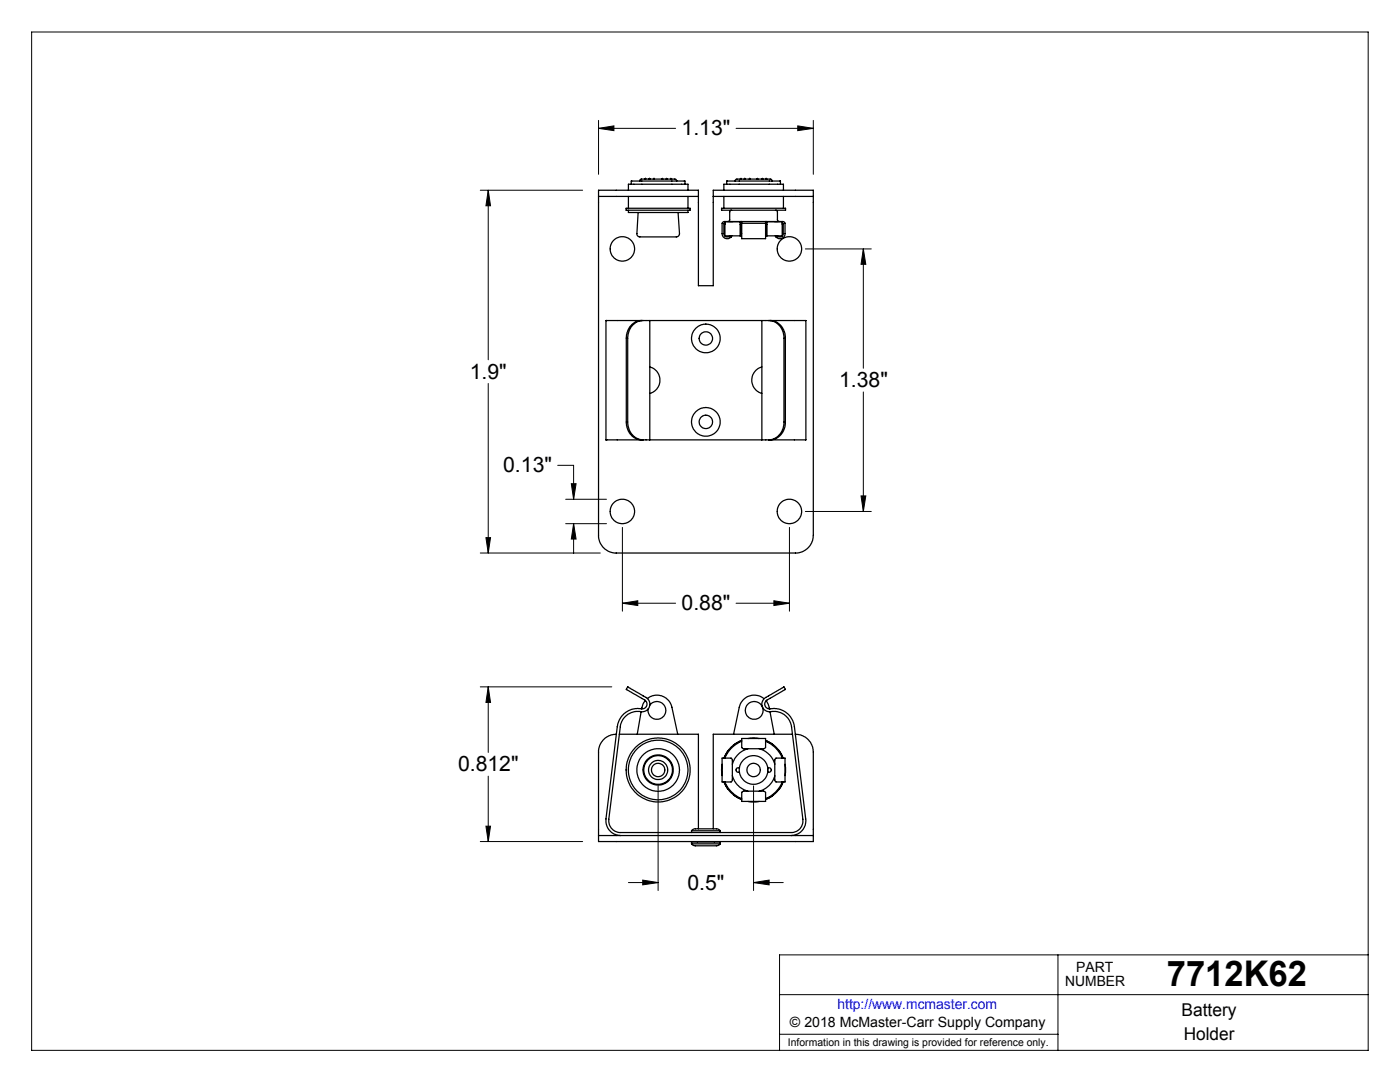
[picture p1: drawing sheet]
<svg xmlns="http://www.w3.org/2000/svg" width="279mm" height="216mm" viewBox="0 0 279 216" stroke-linecap="round" stroke-linejoin="round" font-family="sans-serif">
<g fill="none" stroke="#000" stroke-width=".2">
<path d="M6.3 6.4h266.7v203.2h-266.7zM95.8 38h20.5M97.4 38v33.8M97.4 38l.5 3.1h-.9zM119.5 24v10.8M119.5 25.6h15.3M119.5 25.6l3-.5v1zM146.9 25.6h15.4M159.2 25.1l3.1 .5-3.1 .5zM162.3 24v10.8M160.7 49.7h13.2M172.3 49.7l.5 3h-1z"/>
<path d="M172.3 49.7v23.8M97.4 76.5v33.8M172.3 78.2v23.9M111.3 92.9h3.2v6.7M112.9 99.6h8.1M114 96.5h1l-.5 3.1zM171.8 99h1l-.5 3.1zM95.8 110.3h24M97 107.3h.9l-.5 3zM112.9 104.5h8.1M114.5 104.5v5.9M114.5 104.5l.5 3.1h-1z"/>
<path d="M124.2 105.2v16.8M154.4 119.9l3.2 .5-3.2 .4zM157.6 105.2v16.8M160.7 102.1h13.2M95.8 137.1h26.3M97.4 137.1v13M97.4 137.1l.5 3.1h-.9zM124.2 120.4h10.6M124.2 120.4l3.1-.5v.9zM146.9 120.4h10.7M97.4 154.9v13M131.3 156.8v20.9"/>
<path d="M150.4 156.8v20.9M95.8 167.9h20.5M97 164.9h.9l-.5 3zM125.4 176.1h5.9M128.3 175.6l3 .5-3 .5zM150.4 176.1h5.9M150.4 176.1l3.1-.5v1zM155.6 198.5h117.4M211.1 190.5v19.1M273 190.5h-117.4v19.1M155.6 206.4h55.5"/>
</g>
<path d="M97.4 137.1l.5 3.1h-.9zM97 164.9h.9l-.5 3zM128.3 175.6l3 .5-3 .5zM150.4 176.1l3.1-.5v1zM97.4 38l.5 3.1h-.9zM97 107.3h.9l-.5 3zM124.2 120.4l3.1-.5v.9zM154.4 119.9l3.2 .5-3.2 .4zM171.8 99h1l-.5 3.1zM172.3 49.7l.5 3h-1zM119.5 25.6l3-.5v1zM159.2 25.1l3.1 .5-3.1 .5zM114 96.5h1l-.5 3.1zM114.5 104.5l.5 3.1h-1z" fill="#000"/>
<g fill="none" stroke="#000" stroke-width=".25">
<path d="M119.5 39.2h19.9M119.5 39.2v-1.2h19.9v1.2M119.5 39.2v67.7a3.5 3.5 0 0 0 3.5 3.4h35.8a3.6 3.6 0 0 0 3.5-3.5v-67.6M125.4 38v-1.2h11.9v1.2M125.4 39.2v2.4M126 36.8v-.7h10.7v.7M127.7 36.1l.2-.4h6.9l.2 .4M128.7 35.7l.1-.1v.1M129.6 35.6v.1M129.6 35.6l.2 .1M129.6 35.6l-.1 .1M130.5 35.6v.1"/>
<path d="M130.5 35.6l.1 .1M130.5 35.6l-.1 .1M132.1 35.7l.1-.1 .1 .1M132.9 35.7l.1-.1 .2 .1M133.9 35.7v-.1l.2 .1M137.3 39.2v2.4M139.4 39.2v17.8h2.9v-17.8M142.3 39.2h20M142.3 39.2v-1.2h20v1.2M144.5 38v-1.2h11.9v1.2M144.5 39.2v2.4M145 36.8v-.7h10.8v.7"/>
<path d="M146.7 36.1l.3-.4h6.8l.3 .4M147.7 35.7l.2-.1v.1M148.5 35.7l.2-.1 .1 .1M149.6 35.6v.1M149.6 35.6l.1 .1M149.6 35.6l-.1 .1M151.1 35.7l.1-.1 .1 .1M152 35.7l.2-.1 .1 .1M152.9 35.7v-.1l.2 .1M156.4 39.2v2.4M125 41.6h12.7v.3h-12.7zM125.4 41.9v.5h11.9v-.5"/>
<path d="M127.4 42.4l-.3 4.2a.93 .93 0 0 0 1.3 .7l6.9-.1 .3-.5-.3-4.3M144 41.6h12.8v.3h-12.8zM144.7 44.2h3M144.7 44.2v2.9h3M144.7 44.2h3.3M144.7 44.2h-.3l-.3 .4v2.2a1.02 1.02 0 0 0 .8 .8 1.02 1.02 0 0 0 1-.3M144.7 44.6h-.2v2a.67 .67 0 0 0 .4 .6 .67 .67 0 0 0 .7-.1M145.7 47.1v.2h.2M146 41.9l-.4 .3v1.8l-.4 .2M146.1 47.1l-.2 .2M147.7 44.2v2.9M148 44.2h-.3"/>
<path d="M148 44.2h4.8M148 44.2v.4M148 44.6v3h4.8v-3M148 44.6h4.8M148 44.6v2.5h-.3M152.8 44.2v.4M152.8 44.6v2.5h.3M152.8 44.2h.3M152.8 44.2h3.3M153.1 44.2h3M153.1 44.2v2.9M154.7 47.1l.2 .2"/>
<path d="M154.8 41.9l.4 .3v1.7l.3 .3M155.1 47.1v.2h-.2M156.1 44.2v2.9h-3M156.1 44.2h.1M156.1 44.6h.2l-.1 2.3a.67 .67 0 0 1-1 .2M156.1 44.2l.4 .1 .2 .2-.1 2.6a1.02 1.02 0 0 1-1.7 .2M120.9 64h8.8M120.9 64h.1M120.9 64v23.8M128.1 64h-.6a3.4 3.4 0 0 0-2.5 3.5v17l.1 .6a3.1 3.1 0 0 0 3 2.7M128.3 64h-.3a3.4 3.4 0 0 0-2.7 3.5v17l.1 .6a3.2 3.2 0 0 0 2.9 2.7M129.7 73.2a2.73 2.73 0 0 1 2 2.7 2.73 2.73 0 0 1-2 2.6"/>
<path d="M129.7 64v23.8M129.7 64h22.3M152 64h8.8v23.8h-8.8M152 73.2l-.1 .1a2.73 2.73 0 0 0-1.9 2.6 2.73 2.73 0 0 0 2 2.6M152 64v23.8M153.4 64a3.3 3.3 0 0 1 3.1 3.5v16.7a3.3 3.3 0 0 1-3.1 3.6M153.7 64a3.3 3.3 0 0 1 3 3.5v16.7a3.3 3.3 0 0 1-3 3.6M120.9 87.8h8.8M120.9 87.8h.1M129.7 87.8h22.3M128.8 139.8l-.5 .6-.2 1M129.2 139.4l.1-.1a3.1 3.1 0 0 1 4.8 1.8l1.2 5.4"/>
<path d="M152.5 139.4a3.1 3.1 0 0 0-5 1.7l-1.1 5.4M152.9 139.8l.4 .7 .3 1M123 146.5h-.1a3.6 3.6 0 0 0-3.4 3.6v16.6M123.6 146.5h15.8v18.9M128 142l-.8 4.5M129.7 140.7a1.77 1.77 0 0 1 2.9 .1 1.77 1.77 0 0 1-1.2 2.7 1.77 1.77 0 0 1-2-2M144.1 151.3h1.3a.51 .51 0 0 1 .8 .4v3.9a.89 .89 0 0 1-1.2 .4h-.9zM144.1 152.5l-.1 1 .1 1.3M144.5 156l.8 1.6M144.7 156.1a6.2 6.2 0 0 0 3.3 3.2M144.7 156a4.5 4.5 0 0 0 3.3 3.3M145.3 149.7l-.8 1.6"/>
<path d="M146.2 154.8v.1a4.5 4.5 0 0 0 3.1 3M146.5 158.7l1.5 .9M147.6 153.2h-.1a.44 .44 0 0 0-.6 .5 .44 .44 0 0 0 .7 .3M148 147.9l-.6 .3a6.3 6.3 0 0 0-2.7 3M148 147.4h4.8v1.3a.51 .51 0 0 1-.4 .7h-4a.57 .57 0 0 1-.4-.9zM148 147.9a4.5 4.5 0 0 0-3.3 3.4M148 147.7l-1.5 .9M148.1 158l.3-.1h4a.69 .69 0 0 1 .4 1v1h-4.8zM149.3 149.4h-.1a4.4 4.4 0 0 0-3 3.1M149.3 147.4l.9-.2 1.3 .2M149.3 159.9l.6 .1 1.6-.1M151.5 149.4l.4 .1a4.2 4.2 0 0 1 2.7 3"/>
<path d="M152.8 147.9a4.5 4.5 0 0 1 3.3 3.4M152.8 147.7l1.5 .9M152.8 147.9a6.2 6.2 0 0 1 3.3 3.3M153.2 153.2h.1a.45 .45 0 0 1 .6 .5 .45 .45 0 0 1-.7 .3M153.7 142l.8 4.5M154.3 158.7l-1.5 .9M154.6 154.8v.3a4.4 4.4 0 0 1-3.1 2.8M154.8 151.3h1.9v4.7h-1.4a.49 .49 0 0 1-.7-.4v-4zM155.4 149.7l.9 1.6M156.1 156.1l-.1 .3a6.2 6.2 0 0 1-3.2 2.9M156.1 156a4.6 4.6 0 0 1-3.3 3.3M156.3 156l-.9 1.6"/>
<path d="M156.7 152.5l.1 .6-.1 1.7M158.2 146.5h-15.9v18.9M158.7 146.5a3.6 3.6 0 0 1 3.6 3.6v16.6M119.5 166.7h42.8M119.5 166.7v1.2h42.8v-1.2M123.9 166.7a2.98 2.98 0 0 1-3-3.3l2.3-18.4 .2-.9a4.3 4.3 0 0 1 5-2.7l.2-.1a.96 .96 0 0 0 .1-1.6l-3.7-2.1 .3-.5 3.9 2.3a1.56 1.56 0 0 1 .2 2 1.56 1.56 0 0 1-1.9 .6h-1a3.5 3.5 0 0 0-2.7 3.1l-2.3 18.7a2.35 2.35 0 0 0 2.4 2.3h34.3l.4-.1a2.3 2.3 0 0 0 1.6-2.5l-2.3-18.6a3.7 3.7 0 0 0-4.5-2.9l-.6-.2a1.51 1.51 0 0 1 0-2.6l3.7-2.1 .2 .4-3.7 2.2-.2 .3a1.01 1.01 0 0 0 .1 1.2 1.01 1.01 0 0 0 1.2 .2h.3a4.1 4.1 0 0 1 4.1 3.6l2.3 18.8a3 3 0 0 1-2.9 2.9M138 165.8l.6-.4h4.6l.5 .4M138 168.4l.6 .4h4.5l.6-.4M138 165.8h5.7M138 168.4h5.7M138 168.4v-.4h5.7v.4M138 165.8v.3"/>
<path d="M139.2 167.9v.1M142.6 167.9v.1M143.7 165.8v.3"/>
<circle cx="124.2" cy="49.7" r="2.44"/>
<circle cx="157.6" cy="49.7" r="2.44"/>
<circle cx="140.9" cy="67.5" r="1.33"/>
<circle cx="140.9" cy="67.5" r="2.87"/>
<circle cx="140.9" cy="84.2" r="2.87"/>
<circle cx="140.9" cy="84.2" r="1.34"/>
<circle cx="124.2" cy="102.1" r="2.44"/>
<circle cx="157.6" cy="102.1" r="2.44"/>
<circle cx="131.3" cy="153.6" r="1.91"/>
<circle cx="131.3" cy="153.7" r="6.4"/>
<circle cx="131.3" cy="153.6" r="2.85"/>
<circle cx="131.3" cy="153.6" r="1.33"/>
<circle cx="131.3" cy="153.6" r="5.9"/>
<circle cx="131.4" cy="153.6" r="3"/>
<circle cx="131.4" cy="153.6" r="4.3"/>
<circle cx="150.4" cy="153.6" r="1.33"/>
<circle cx="150.4" cy="153.6" r="2.84"/>
<circle cx="150.5" cy="141.8" r="1.77"/>
</g>
<text font-size="7.1" x="232.9" y="196.8">7712K62</text>
<g font-size="4.2">
<text x="136" y="27">1.13&quot;</text>
<text x="93.8" y="75.6">1.9&quot;</text>
<text x="167.5" y="77.3">1.38&quot;</text>
<text x="100.4" y="94.3">0.13&quot;</text>
<text x="136" y="121.8">0.88&quot;</text>
<text x="91.4" y="153.9">0.812&quot;</text>
<text x="137.2" y="177.5">0.5&quot;</text>
</g>
<g font-size="3.5">
<text x="235.8" y="202.8">Battery</text>
<text x="236.2" y="207.5">Holder</text>
</g>
<g font-size="2.8">
<text x="212.6" y="196.8">NUMBER</text>
<text x="214.8" y="194">PART</text>
<text x="157.7" y="205">© 2018 McMaster-Carr Supply Company</text>
</g>
<text font-size="2.8" fill="#00f" x="167.1" y="201.4">http://www.mcmaster.com</text>
<text font-size="2.1" x="157.3" y="208.6">Information in this drawing is provided for reference only.</text>
</svg>
